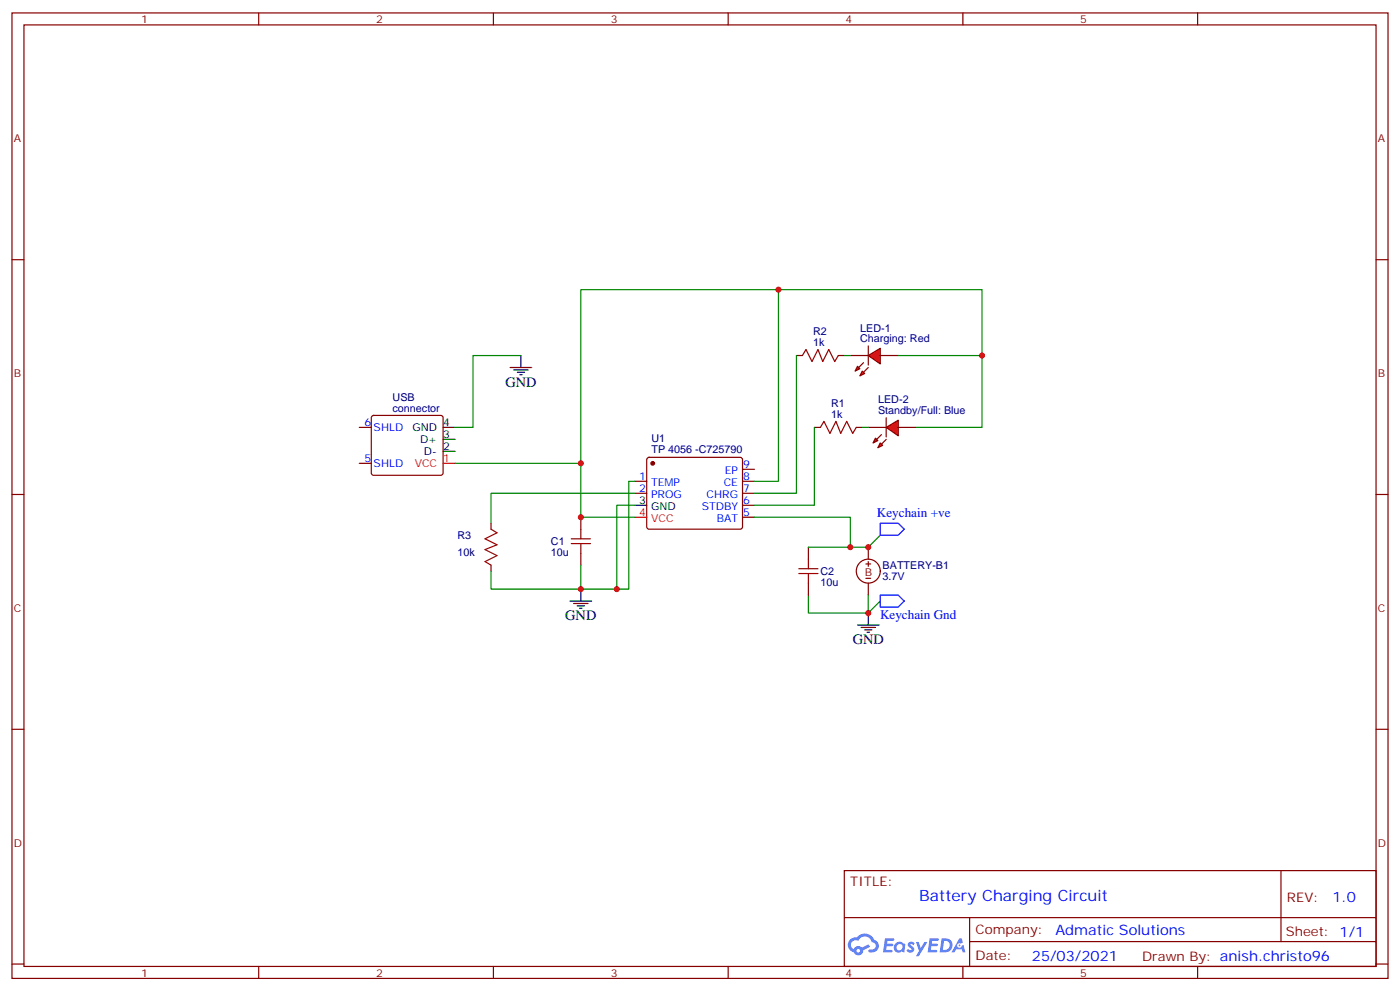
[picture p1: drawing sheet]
<svg xmlns="http://www.w3.org/2000/svg" width="412mm" height="292mm" viewBox="0 0 412 292" stroke-linecap="round" stroke-linejoin="round" font-family="sans-serif">
<g fill="none" stroke="#870000" stroke-width=".35">
<path d="M3.5 3.8h405.4v284.3h-405.4zM7.1 7.3h398.2v277.3h-398.2zM76.2 3.8v3.5M145.3 3.8v3.5M214.5 3.8v3.5M283.6 3.8v3.5M352.8 3.8v3.5M3.5 76.5h3.6M405.3 76.5h3.6M3.5 145.6h3.6M405.3 145.6h3.6M3.5 214.8h3.6"/>
<path d="M405.3 214.8h3.6M248.7 256.4h156.6v28.2h-156.6zM377.3 256.4v20.9M248.7 270.2h156.5M285.6 277.3h119.6M285.6 270.2v14.2M3.5 283.9h3.6M76.2 284.6v3.5M145.3 284.6v3.5M214.5 284.6v3.5M283.6 284.6v3.5M352.8 284.6v3.5"/>
<path d="M405.3 283.9h3.6"/>
</g>
<g fill="#5487ff">
<path d="M267.7 277.6a1.22 1.22 0 0 1 1.7 .2l-.4 .6a.47 .47 0 0 0-.3-.4 .47 .47 0 0 0-.5 .2l.1 .2a1.14 1.14 0 0 1 .8 1.8 1.14 1.14 0 0 1-1.9 0l-.2-.2 .5-.6 .7 .5a.29 .29 0 0 0 .3-.3 .29 .29 0 0 0-.2-.3 1.04 1.04 0 0 1-.6-1.7z"/>
<path d="M260.7 276.3h2.4l.3 .2-.2 .5-1.8 .1-.1 .8h1.5l.3 .4-.3 .4h-1.6l-.2 1.1h1.7l.2 .3-.2 .3-2.6 .1z"/>
<path d="M273.8 276.3h2.4l.3 .2-.1 .5-1.8 .1-.2 .8h1.6l.3 .4-.4 .4h-1.6l-.1 1.1h1.7l.2 .3-.2 .3-2.6 .1z"/>
<path d="M282.6 276.3h.7l.3 1.3-.6 .3a.69 .69 0 0 0-1 .3 .69 .69 0 0 0 .4 .9 .69 .69 0 0 0 .9-.6l.5-.2 .6 2.2h-.8l-.2-.9h-1.8l-.5 .9h-.8z"/>
<path d="M269.8 277.4h.8l.6 1.8 1.1-1.8h.9l-2.6 4.2h-.8l.9-1.5z"/>
<path d="M277.4 276.3l-.6 4.2h1.3a2.11 2.11 0 0 0 2.5-2.1 2.11 2.11 0 0 0-2.5-2.1zM278.1 277.1a1.39 1.39 0 0 1 1.7 1.4 1.39 1.39 0 0 1-1.8 1.3h-.3z"/>
<path d="M263.7 277.9a1.54 1.54 0 0 0-.1 2.2 1.54 1.54 0 0 0 2.2 .1l.6 .3 .3-2.3-.2-.3h-.4a1.49 1.49 0 0 0-2.4 0zM264 278.9a.94 .94 0 0 1 1.8 0 .94 .94 0 0 1-1.8 0z"/>
<path d="M250.4 276.7a2.18 2.18 0 0 0 1.1 3.7 1.44 1.44 0 0 0 1.6 .9 1.44 1.44 0 0 0 1.2-1.4l2-1.1-.5-.7-1.9 1a1.47 1.47 0 0 0-2.4 .4 1.39 1.39 0 0 1-.7-1.9 1.39 1.39 0 0 1 2-.5 2.12 2.12 0 0 1 2.2-1.3 2.12 2.12 0 0 1 1.9 1.7 1.14 1.14 0 0 1 1.1 1.4 1.14 1.14 0 0 1-1.7 .7 .43 .43 0 0 0-.5 .4 .43 .43 0 0 0 .4 .5 1.98 1.98 0 0 0 2.5-1.2 1.98 1.98 0 0 0-1.2-2.6 3.1 3.1 0 0 0-5.3-.6l-.9 .1zM252.3 280a.55 .55 0 0 1 1.1 0 .55 .55 0 0 1-1.1 0z"/>
<circle cx="282.6" cy="278.4" r=".26"/>
</g>
<g fill="none" stroke="#870000" stroke-width=".35">
<path d="M105.8 125.9h3.6M105.8 136.5h3.6M109.6 122.5l.5-.2h19.7l.5 .2 .2 .5v16.3l-.2 .5-.5 .2h-19.7l-.5-.3-.2-.4v-16.3zM190.7 134.9l.5-.2h26.8l.5 .2 .2 .5v20l-.7 .5-27.1-.1-.4-.6v-19.8zM218.7 138.2h3.5M187 141.7h3.5M187 145.3h3.5M218.7 141.7h3.5M218.7 145.3h3.5M218.7 152.3h3.5M218.7 148.8h3.5M238.1 161.1v3.6"/>
<path d="M238.1 171.7v3.6M255.1 166.1h1.4M255.1 170.3h1.4M255.8 161.1v3.6M255.8 165.4v1.4M255.8 171.7v3.6"/>
<circle cx="255.8" cy="168.2" r="3.5"/>
</g>
<circle cx="192.3" cy="136.5" r=".53" fill="#870000" stroke="#870000" stroke-width=".35"/>
<g fill="none" stroke="#000" stroke-width=".35">
<path d="M150.3 108.2h6.3M151.3 108.9h4.3M152.4 109.6h2.1M153.1 110.3h.7M153.5 104.7v3.5M130.5 132.9h3.6M130.5 129.4h3.6M130.5 125.9h3.6M187 148.8h3.5M252.6 184.1h6.3M253.6 184.8h4.3M254.7 185.5h2.1"/>
<path d="M255.4 186.2h.7M255.8 180.6v3.5"/>
</g>
<path d="M130.5 136.5h3.6M187 152.3h3.5" fill="none" stroke="#f00" stroke-width=".35"/>
<path d="M153.5 104.7h-14.2v21.2h-5.2M222.2 152.3h28.3v8.8M259.3 157.6l-3.5 3.5M238.1 175.3v5.3h17.7v-5.3M259.3 177l-3.5 3.6" fill="none" stroke="#008700" stroke-width=".35"/>
<path d="M235.3 168.9h5.6M235.3 167.5h5.6M238.1 164.7v2.8M238.1 168.9v2.8" fill="none" stroke="#a10000" stroke-width=".35"/>
<path d="M259.3 154.1h5.3l1.7 1.8-1.7 1.7h-5.3zM259.3 175.3h5.3l1.7 1.7-1.7 1.8h-5.3z" fill="none" stroke="#00f" stroke-width=".35"/>
<g fill="#f00" stroke="#870000" stroke-width=".35">
<path d="M261.1 125.9l3.5-2.1v4.5z"/>
<path d="M261.1 123v5.7z"/>
</g>
<g fill="#870000" stroke="#870000" stroke-width=".35">
<path d="M261.1 129.4l-1.5 1.4z"/>
<path d="M258.2 129.4l1.4-1.4z"/>
</g>
<g fill="#f00" stroke="#870000" stroke-width=".35">
<path d="M259.3 130.5l.7 .7-1.4 .7z"/>
<path d="M257.9 129l.7 .8-1.4 .7z"/>
</g>
<path d="M255.8 125.9h5.3M264.6 125.9h5.3" fill="none" stroke="#870000" stroke-width=".35"/>
<g fill="#f00" stroke="#870000" stroke-width=".35">
<path d="M255.8 104.7l3.5-2.1v4.6z"/>
<path d="M255.8 101.9v5.6z"/>
</g>
<g fill="#870000" stroke="#870000" stroke-width=".35">
<path d="M255.8 108.2l-1.4 1.4z"/>
<path d="M254.4 106.8l-1.5 1.4z"/>
</g>
<g fill="#f00" stroke="#870000" stroke-width=".35">
<path d="M254 109.3l.7 .7-1.4 .7z"/>
<path d="M252.6 107.9l.7 .7-1.4 .7z"/>
</g>
<path d="M234.6 104.7h1.8M246.9 104.7h1.8M250.5 104.7h5.3M259.3 104.7h5.3M239.9 125.9h1.8M252.2 125.9h1.8M144.6 154.1v1.8M171.1 152.3v3.6M144.6 166.4v1.8M171.1 162.9v3.5" fill="none" stroke="#870000" stroke-width=".35"/>
<path d="M236.4 104.7l1-1.8 1.8 3.6 1.7-3.6 1.5 3.6 1.7-3.6 1.8 3.6 1-1.8M241.7 125.9l1-1.8 1.8 3.5 1.7-3.5 1.4 3.5 1.8-3.5 1.8 3.5 1-1.7M144.6 155.9l1.8 1-3.5 1.8 3.5 1.7-3.5 1.5 3.5 1.7-3.5 1.8 1.7 1M168.3 158.7h5.6M171.1 155.9v2.8M168.3 160.1h5.6M171.1 160.1v2.8" fill="none" stroke="#a10000" stroke-width=".35"/>
<g fill="none" stroke="#008700" stroke-width=".35">
<path d="M229.3 85.3v56.4h-7.1M234.6 104.7v40.6h-12.4M248.7 104.7h1.8M264.6 104.7h24.7M171.1 136.5v15.8h15.9M239.9 125.9v22.9h-17.7M254 125.9h1.8M269.9 125.9h19.4v-40.6h-118.2v51.2h-37M187 148.8h-5.3v24.7h-10.6v-7.1M187 145.3h-42.4v8.8M187 141.7h-1.8v31.8h-3.5M144.6 168.2v5.3h26.5"/>
<path d="M238.1 161.1h17.7"/>
</g>
<path d="M167.9 177h6.4M169 177.7h4.2M170 178.4h2.2M170.7 179.1h.7M171.1 173.5v3.5" fill="none" stroke="#000" stroke-width=".35"/>
<g fill="#c00">
<circle cx="255.8" cy="180.6" r=".88"/>
<circle cx="255.8" cy="161.1" r=".88"/>
<circle cx="250.5" cy="161.1" r=".88"/>
<circle cx="289.3" cy="104.7" r=".88"/>
<circle cx="229.3" cy="85.3" r=".88"/>
<circle cx="171.1" cy="173.5" r=".88"/>
<circle cx="171.1" cy="136.5" r=".88"/>
<circle cx="171.1" cy="152.3" r=".88"/>
<circle cx="181.7" cy="173.5" r=".88"/>
</g>
<text font-size="4.6" fill="#00f" x="270.8" y="265.4">Battery Charging Circuit</text>
<g font-size="4.2">
<text x="148.9" y="113.9">GND</text>
<text x="166.5" y="182.7">GND</text>
<text x="251.2" y="189.7">GND</text>
</g>
<g font-size="4.2" fill="#00f">
<text x="392.5" y="265.7">1.0</text>
<text x="310.9" y="275.2">Admatic Solutions</text>
<text x="304" y="283">25/03/2021</text>
</g>
<g font-size="3.9" fill="#00f">
<text x="258.3" y="152.3">Keychain +ve</text>
<text x="259.2" y="182.3">Keychain Gnd</text>
</g>
<g font-size="3.9" fill="#800">
<text x="250.5" y="261">TITLE:</text>
<text x="379.1" y="265.7">REV:</text>
<text x="287.4" y="275.2">Company:</text>
<text x="378.7" y="275.8">Sheet: 1/1</text>
<text x="287.4" y="282.9">Date:</text>
<text x="336.4" y="282.9">Drawn By: anish.christo96</text>
</g>
<g font-size="3.2" fill="#800">
<text x="41.6" y="6.8">1</text>
<text x="110.8" y="6.8">2</text>
<text x="179.9" y="6.8">3</text>
<text x="249.1" y="6.8">4</text>
<text x="318.2" y="6.8">5</text>
<text x="4.1" y="41.9">A</text>
<text x="405.9" y="41.9">A</text>
<text x="4.1" y="111.1">B</text>
<text x="405.9" y="111.1">B</text>
<text x="254.7" y="169.8">B</text>
<text x="4.1" y="180.2">C</text>
<text x="405.9" y="180.2">C</text>
<text x="4.1" y="249.3">D</text>
<text x="405.9" y="249.3">D</text>
<text x="41.6" y="287.6">1</text>
<text x="110.8" y="287.6">2</text>
<text x="179.9" y="287.6">3</text>
<text x="249.1" y="287.6">4</text>
<text x="318.2" y="287.6">5</text>
</g>
<g font-size="3.2" fill="#000080">
<text x="239.5" y="101.9">1k</text>
<text x="239.5" y="98.7">R2</text>
<text x="253.4" y="100.8">Charging: Red</text>
<text x="253.4" y="97.6">LED-1</text>
<text x="115.6" y="118.1">USB</text>
<text x="244.8" y="119.9">R1</text>
<text x="258.7" y="118.8">LED-2</text>
<text x="115.6" y="121.3">connector</text>
<text x="244.8" y="123">1k</text>
<text x="258.7" y="122">Standby/Full: Blue</text>
<text x="191.9" y="130.3">U1</text>
<text x="191.9" y="133.4">TP 4056 -C725790</text>
<text x="134.8" y="158.8">R3</text>
<text x="162.3" y="160.6">C1</text>
<text x="134.8" y="163.7">10k</text>
<text x="162.3" y="163.7">10u</text>
<text x="260" y="167.6">BATTERY-B1</text>
<text x="241.7" y="172.5">10u</text>
<text x="241.7" y="169.4">C2</text>
<text x="260" y="170.8">3.7V</text>
</g>
<g font-size="3.2" fill="#00f">
<text x="107.3" y="125.5">6</text>
<text x="110.1" y="126.9">SHLD</text>
<text x="107.3" y="136.1">5</text>
<text x="110.1" y="137.5">SHLD</text>
<text x="218.9" y="137.9">9</text>
<text x="188.3" y="141.4">1</text>
<text x="191.8" y="143.2">TEMP</text>
<text x="213.2" y="143.2">CE</text>
<text x="213.5" y="139.6">EP</text>
<text x="218.9" y="141.4">8</text>
<text x="188.3" y="144.9">2</text>
<text x="191.8" y="146.7">PROG</text>
<text x="208.1" y="146.7">CHRG</text>
<text x="218.9" y="148.4">6</text>
<text x="218.9" y="144.9">7</text>
<text x="206.7" y="150.2">STDBY</text>
<text x="211.1" y="153.7">BAT</text>
<text x="218.9" y="152">5</text>
</g>
<g font-size="3.2">
<text x="130.5" y="125.5">4</text>
<text x="121.5" y="126.9">GND</text>
<text x="123.7" y="130.5">D+</text>
<text x="130.5" y="129">3</text>
<text x="124.9" y="134">D-</text>
<text x="130.5" y="132.6">2</text>
<text x="188.3" y="148.4">3</text>
<text x="191.8" y="150.2">GND</text>
</g>
<g font-size="3.2" fill="#f00">
<text x="122.2" y="137.5">VCC</text>
<text x="130.5" y="136.1">1</text>
<text x="188.3" y="152">4</text>
<text x="191.8" y="153.7">VCC</text>
</g>
</svg>
